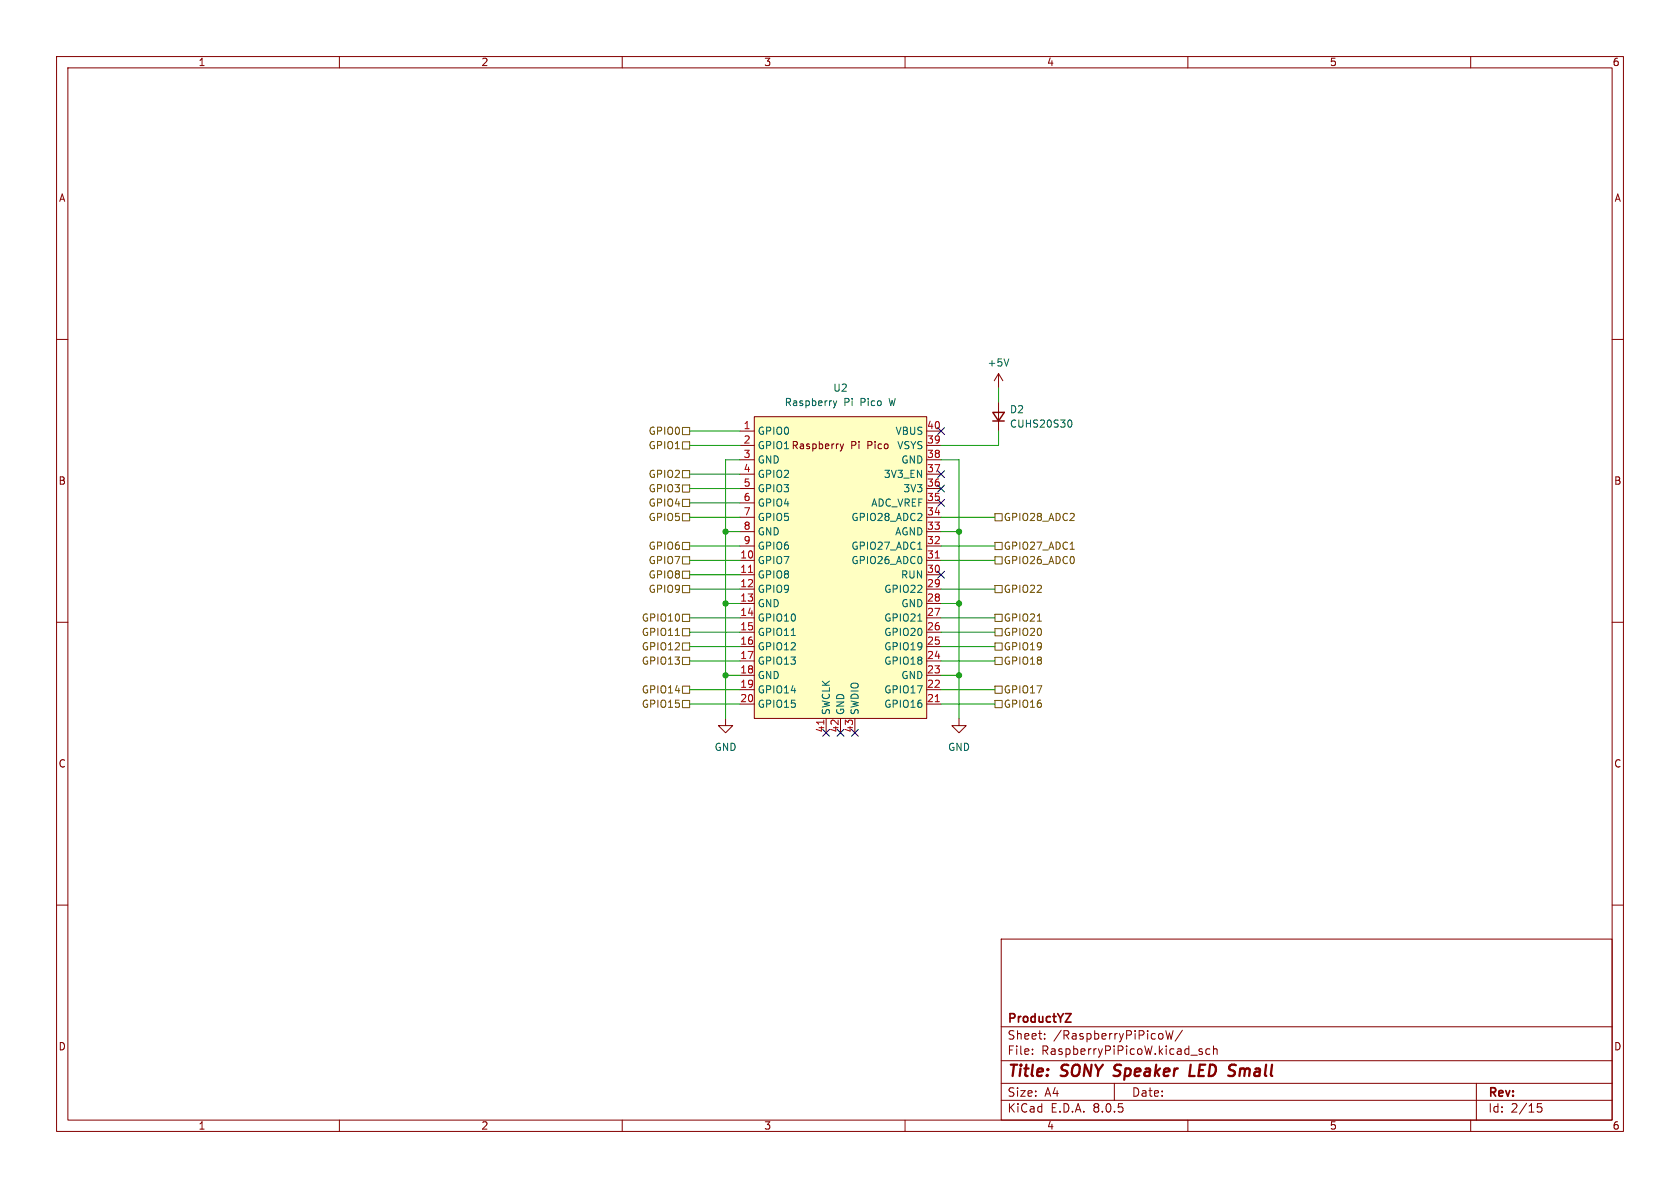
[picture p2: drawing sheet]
<svg xmlns="http://www.w3.org/2000/svg" width="297mm" height="210mm" viewBox="0 0 297 210" stroke-linecap="round" stroke-linejoin="round" font-family="sans-serif">
<g fill="none" stroke="#840000" stroke-width=".18">
<path d="M10 10h277v190h-277zM12 12h273v186h-273zM60 10v2M110 10v2M160 10v2M210 10v2M260 10v2M10 60h2M285 60h2M10 110h2M285 110h2M10 160h2"/>
<path d="M285 160h2M177 166h108v32h-108zM60 198v2M110 198v2M160 198v2M177 194.5h108M177 191.5h108M177 187.5h108M177 181.5h108M182.5 186.3v.1M182.5 185.5v.1M184.7 183.6v.1"/>
<path d="M184.7 182.8v.1M197 191.5v3M206.1 182.2l.4 1.5 .2-1.1 .3 1.1 .4-1.5M209 182.1l-1.3 2M210 198v2M212 185.8l.5 .2 .1 .2-.2 .2-.4-.1M212 185.5h.5M213.9 185.5l-.4-.1-.3 .3v.4l.1 .2h.6M214.5 185.5l.2-.1 .4 .1 .1 .9M214.5 184.9v1.5M260 198v2M261 191.5v6.5"/>
<path d="M272.5 195.1h-.7l-.1 .7 .3-.1h.5l.1 .3-.1 .5-.2 .1-.6-.1"/>
</g>
<path d="M210.5 188.2l-.2 2h.9" fill="none" stroke="#840000" stroke-width=".4"/>
<path d="M188.3 179.2h1l-1 1.5h1" fill="none" stroke="#840000" stroke-width=".3"/>
<path d="M133.3 73.7h30.5v53.3h-30.5z" fill="#ffffc2"/>
<g fill="none" stroke="#840000" stroke-width=".18">
<path d="M130.8 76.2h2.5M130.8 78.7h2.5M133.3 73.7h30.5v53.3h-30.5zM148.5 78.5l.3 .8M148.8 79.3l-.3 .4M149.1 78.5l-.3 .8M163.8 76.2h2.6M163.8 78.7h2.6M176.5 66v2.6M176.5 71.1v5.1M176.5 66l-.7 1.3M176.5 66l.8 1.3"/>
<path d="M130.8 99.1h2.5M130.8 81.3h2.5M130.8 96.5h2.5M130.8 94h2.5M130.8 91.4h2.5M130.8 88.9h2.5M130.8 86.4h2.5M130.8 83.8h2.5M163.8 99.1h2.6M163.8 81.3h2.6M163.8 96.5h2.6M163.8 94h2.6"/>
<path d="M163.8 91.4h2.6M163.8 88.9h2.6M163.8 86.4h2.6M163.8 83.8h2.6M130.8 101.6h2.5M130.8 104.1h2.5M130.8 106.7h2.5M130.8 109.2h2.5M130.8 111.8h2.5M130.8 114.3h2.5M130.8 116.8h2.5M130.8 119.4h2.5"/>
<path d="M163.8 101.6h2.6M163.8 104.1h2.6M163.8 106.7h2.6M163.8 109.2h2.6M163.8 111.8h2.6M163.8 114.3h2.6M163.8 116.8h2.6M163.8 119.4h2.6M128.3 127v1.3h1.2l-1.2 1.2-1.3-1.2h1.3M130.8 121.9h2.5M130.8 124.5h2.5M146 127v2.5"/>
<path d="M148.6 127v2.5M151.1 127v2.5M163.8 121.9h2.6M163.8 124.5h2.6M169.5 127v1.3h1.3l-1.3 1.2-1.2-1.2h1.2"/>
</g>
<path d="M165.3 98.6h.8M132.3 101.2h.7M145.6 127.3v.7M165.3 124h.8" fill="none" stroke="#a90000" stroke-width=".18"/>
<path d="M147.3 70.9l.3 .8M147.6 71.7l-.3 .4M147.9 70.9l-.3 .8M178.3 63.4l-.4 1.3M189.1 74.2a.68 .68 0 0 1 .4 .7 .68 .68 0 0 1-.4 .6M162.3 97.1h.7M139.9 112.3h.7M162.3 109.8h.7" fill="none" stroke="#006464" stroke-width=".18"/>
<path d="M175.5 72.9h2l-1 1.5zM175.5 74.4h2" fill="none" stroke="#840000" stroke-width=".25"/>
<g fill="none" stroke="#725600" stroke-width=".18">
<path d="M120.6 78.1h1.3v1.3h-1.3zM120.6 75.6h1.3v1.2h-1.3zM120.6 85.7h1.3v1.3h-1.3zM120.6 98.4h1.3v1.3h-1.3zM120.6 95.9h1.3v1.3h-1.3zM120.6 90.8h1.3v1.3h-1.3zM120.6 83.2h1.3v1.3h-1.3zM120.6 88.3h1.3v1.2h-1.3zM175.9 90.8h1.3v1.3h-1.3zM175.9 95.9h1.3v1.3h-1.3zM175.9 98.4h1.3v1.3h-1.3zM189.2 97.1h.7"/>
<path d="M119.4 112.3h.7M120.6 108.6h1.3v1.3h-1.3zM120.6 116.2h1.3v1.3h-1.3zM120.6 113.7h1.3v1.2h-1.3zM120.6 111.1h1.3v1.3h-1.3zM120.6 103.5h1.3v1.3h-1.3zM120.6 101h1.3v1.2h-1.3zM175.9 111.1h1.3v1.3h-1.3zM175.9 116.2h1.3v1.3h-1.3zM175.9 113.7h1.3v1.2h-1.3zM175.9 103.5h1.3v1.3h-1.3zM175.9 108.6h1.3v1.3h-1.3z"/>
<path d="M183.4 109.8h.7M120.6 121.3h1.3v1.3h-1.3zM120.6 123.8h1.3v1.3h-1.3zM175.9 123.8h1.3v1.3h-1.3zM175.9 121.3h1.3v1.3h-1.3z"/>
</g>
<g fill="none" stroke="#009600" stroke-width=".18">
<path d="M121.9 78.7h8.9M121.9 76.2h8.9M176.5 68.6v2.5M176.5 76.2v2.5h-10.1M121.9 96.5h8.9M121.9 91.4h8.9M121.9 86.4h8.9M121.9 99.1h8.9M121.9 83.8h8.9M121.9 88.9h8.9M128.3 94h2.5M130.8 81.3h-2.5v45.7"/>
<path d="M166.4 96.5h9.5M166.4 81.3h3.1v45.7M166.4 91.4h9.5M166.4 99.1h9.5M166.4 94h3.1M121.9 114.3h8.9M121.9 111.8h8.9M121.9 116.8h8.9M121.9 109.2h8.9M121.9 104.1h8.9M121.9 101.6h8.9M128.3 119.4h2.5"/>
<path d="M128.3 106.7h2.5M166.4 119.4h3.1M166.4 114.3h9.5M166.4 111.8h9.5M166.4 116.8h9.5M166.4 106.7h3.1M166.4 109.2h9.5M166.4 104.1h9.5M121.9 124.5h8.9M121.9 121.9h8.9M166.4 124.5h9.5M166.4 121.9h9.5"/>
</g>
<g fill="none" stroke="#000084" stroke-width=".18">
<path d="M165.8 75.6l1.2 1.2M167 75.6l-1.2 1.2M165.8 88.3l1.2 1.2M165.8 85.8l1.2 1.2M165.8 83.2l1.2 1.2M167 88.3l-1.2 1.2M167 85.8l-1.2 1.2M167 83.2l-1.2 1.2M165.8 101l1.2 1.2M167 101l-1.2 1.2M145.4 128.9l1.3 1.2M146.7 128.9l-1.3 1.2"/>
<path d="M148 128.9l1.2 1.2M149.2 128.9l-1.2 1.2M150.5 128.9l1.2 1.2M151.7 128.9l-1.2 1.2"/>
</g>
<g fill="#009600" stroke="#009600" stroke-width=".18">
<circle cx="169.5" cy="106.7" r=".46"/>
<circle cx="169.5" cy="119.4" r=".46"/>
<circle cx="169.5" cy="94" r=".46"/>
<circle cx="128.3" cy="106.7" r=".46"/>
<circle cx="128.3" cy="119.4" r=".46"/>
<circle cx="128.3" cy="94" r=".46"/>
</g>
<g font-size="2.8" fill="#840000">
<text x="178" y="190.9">Title:</text>
<text x="187.7" y="190.9">SONY Speaker</text>
<text x="211.9" y="190.9">LED</text>
<text x="219.7" y="190.9">Small</text>
</g>
<g font-size="2.1" fill="#840000">
<text x="178" y="184">Sheet:</text>
<text x="178" y="181.2">ProductYZ</text>
<text x="186.2" y="184">/RaspberryPiPicoW/</text>
<text x="178" y="186.7">File:</text>
<text x="184.1" y="186.7">RaspberryPiPicoW.kicad_sch</text>
<text x="178" y="196.9">KiCad</text>
<text x="178" y="194.1">Size:</text>
<text x="184.7" y="194.1">A4</text>
<text x="185.7" y="196.9">E.D.A.</text>
<text x="193.3" y="196.9">8.0.5</text>
<text x="200" y="194.1">Date:</text>
<text x="263" y="194.3">Rev:</text>
<text x="263" y="196.9">Id:</text>
<text x="267.1" y="196.9">2/15</text>
</g>
<g font-size="1.8" fill="#840000">
<text x="35" y="11.9">1</text>
<text x="85" y="11.9">2</text>
<text x="135" y="11.9">3</text>
<text x="185" y="11.9">4</text>
<text x="235" y="11.9">5</text>
<text x="285" y="11.9">6</text>
<text x="10.3" y="35.9">A</text>
<text x="285.3" y="35.9">A</text>
<text x="150.4" y="79.6">Pi</text>
<text x="153.5" y="79.6">Pico</text>
<text x="10.3" y="85.9">B</text>
<text x="285.3" y="85.9">B</text>
<text x="10.3" y="135.9">C</text>
<text x="285.3" y="135.9">C</text>
<text x="10.3" y="185.9">D</text>
<text x="285.3" y="185.9">D</text>
<text x="35" y="199.9">1</text>
<text x="85" y="199.9">2</text>
<text x="135" y="199.9">3</text>
<text x="185" y="199.9">4</text>
<text x="235" y="199.9">5</text>
<text x="285" y="199.9">6</text>
</g>
<g font-size="1.8" fill="#006464">
<text x="174.5" y="65">+5V</text>
<text x="138.6" y="72">Raspberry</text>
<text x="147.2" y="69.4">U2</text>
<text x="149.2" y="72">Pi</text>
<text x="152.2" y="72">Pico</text>
<text x="157.5" y="72">W</text>
<text x="133.9" y="77.1">GPIO0</text>
<text x="158.2" y="77.1">VBUS</text>
<text x="178.4" y="73.3">D2</text>
<text x="178.4" y="75.8">CUHS20S30</text>
<text x="133.9" y="79.6">GPIO1 Raspberry</text>
<text x="133.9" y="82.1">GND</text>
<text x="158.5" y="79.6">VSYS</text>
<text x="159.2" y="82.1">GND</text>
<text x="133.9" y="84.7">GPIO2</text>
<text x="133.9" y="87.2">GPIO3</text>
<text x="133.9" y="89.8">GPIO4</text>
<text x="153.9" y="89.8">ADC_VREF</text>
<text x="156.2" y="84.7">3V3_EN</text>
<text x="159.6" y="87.2">3V3</text>
<text x="133.9" y="92.3">GPIO5</text>
<text x="133.9" y="94.8">GND</text>
<text x="150.4" y="92.3">GPIO28_ADC2</text>
<text x="158.2" y="94.8">AGND</text>
<text x="133.9" y="99.9">GPIO7</text>
<text x="133.9" y="97.4">GPIO6</text>
<text x="150.4" y="99.9">GPIO26_ADC0</text>
<text x="150.4" y="97.4">GPIO27_ADC1</text>
<text x="133.9" y="102.5">GPIO8</text>
<text x="133.9" y="105">GPIO9</text>
<text x="133.9" y="107.5">GND</text>
<text x="156.2" y="105">GPIO22</text>
<text x="159.2" y="102.5">RUN</text>
<text x="159.2" y="107.5">GND</text>
<text x="133.9" y="110.1">GPIO10</text>
<text x="133.9" y="112.6">GPIO11</text>
<text x="156.2" y="112.6">GPIO20</text>
<text x="156.2" y="110.1">GPIO21</text>
<text x="133.9" y="115.2">GPIO12</text>
<text x="133.9" y="117.7">GPIO13</text>
<text x="156.2" y="117.7">GPIO18</text>
<text x="156.2" y="115.2">GPIO19</text>
<text x="133.9" y="120.2">GND</text>
<text x="133.9" y="122.8">GPIO14</text>
<text x="133.9" y="125.3">GPIO15</text>
<text x="156.2" y="125.3">GPIO16</text>
<text x="156.2" y="122.8">GPIO17</text>
<text x="159.2" y="120.2">GND</text>
<text x="146.9" y="126.5" transform="rotate(-90 146.9 126.5)">SWCLK</text>
<text x="149.5" y="126.5" transform="rotate(-90 149.5 126.5)">GND</text>
<text x="152" y="126.5" transform="rotate(-90 152 126.5)">SWDIO</text>
<text x="126.2" y="132.9">GND</text>
<text x="167.5" y="132.9">GND</text>
</g>
<g font-size="1.8" fill="#725600">
<text x="114.6" y="77.1">GPIO0</text>
<text x="114.6" y="79.6">GPIO1</text>
<text x="114.6" y="87.2">GPIO3</text>
<text x="114.6" y="84.7">GPIO2</text>
<text x="114.6" y="89.8">GPIO4</text>
<text x="114.6" y="92.3">GPIO5</text>
<text x="177.4" y="92.3">GPIO28_ADC2</text>
<text x="114.6" y="99.9">GPIO7</text>
<text x="114.6" y="97.4">GPIO6</text>
<text x="177.4" y="97.4">GPIO27_ADC1</text>
<text x="177.4" y="99.9">GPIO26_ADC0</text>
<text x="114.6" y="105">GPIO9</text>
<text x="114.6" y="102.5">GPIO8</text>
<text x="177.4" y="105">GPIO22</text>
<text x="113.4" y="110.1">GPIO10</text>
<text x="113.4" y="112.6">GPIO11</text>
<text x="177.4" y="112.6">GPIO20</text>
<text x="177.4" y="110.1">GPIO21</text>
<text x="113.4" y="117.7">GPIO13</text>
<text x="113.4" y="115.2">GPIO12</text>
<text x="177.4" y="117.7">GPIO18</text>
<text x="177.4" y="115.2">GPIO19</text>
<text x="113.4" y="122.8">GPIO14</text>
<text x="113.4" y="125.3">GPIO15</text>
<text x="177.4" y="125.3">GPIO16</text>
<text x="177.4" y="122.8">GPIO17</text>
</g>
<g font-size="1.8" fill="#a90000">
<text x="131.4" y="75.9">1</text>
<text x="163.8" y="75.9">40</text>
<text x="131.4" y="78.5">2</text>
<text x="131.4" y="81">3</text>
<text x="131.4" y="83.6">4</text>
<text x="163.8" y="83.6">37</text>
<text x="163.8" y="81">38</text>
<text x="163.8" y="78.5">39</text>
<text x="131.4" y="86.1">5</text>
<text x="131.4" y="88.6">6</text>
<text x="163.8" y="88.6">35</text>
<text x="163.8" y="86.1">36</text>
<text x="131.4" y="91.2">7</text>
<text x="131.4" y="93.7">8</text>
<text x="163.8" y="93.7">33</text>
<text x="163.8" y="91.2">34</text>
<text x="130.8" y="98.8">10</text>
<text x="130.8" y="101.3">11</text>
<text x="131.4" y="96.3">9</text>
<text x="163.8" y="101.3">30</text>
<text x="163.8" y="98.8">31</text>
<text x="163.8" y="96.3">32</text>
<text x="130.8" y="103.9">12</text>
<text x="130.8" y="106.4">13</text>
<text x="163.8" y="106.4">28</text>
<text x="163.8" y="103.9">29</text>
<text x="130.8" y="109">14</text>
<text x="130.8" y="111.5">15</text>
<text x="163.8" y="111.5">26</text>
<text x="163.8" y="109">27</text>
<text x="130.8" y="114">16</text>
<text x="130.8" y="116.6">17</text>
<text x="130.8" y="119.1">18</text>
<text x="163.8" y="119.1">23</text>
<text x="163.8" y="116.6">24</text>
<text x="163.8" y="114">25</text>
<text x="130.8" y="121.7">19</text>
<text x="130.8" y="124.2">20</text>
<text x="163.8" y="124.2">21</text>
<text x="163.8" y="121.7">22</text>
<text x="145.8" y="129.6" transform="rotate(-90 145.8 129.6)">41</text>
<text x="148.3" y="129.6" transform="rotate(-90 148.3 129.6)">42</text>
<text x="150.9" y="129.6" transform="rotate(-90 150.9 129.6)">43</text>
</g>
</svg>
